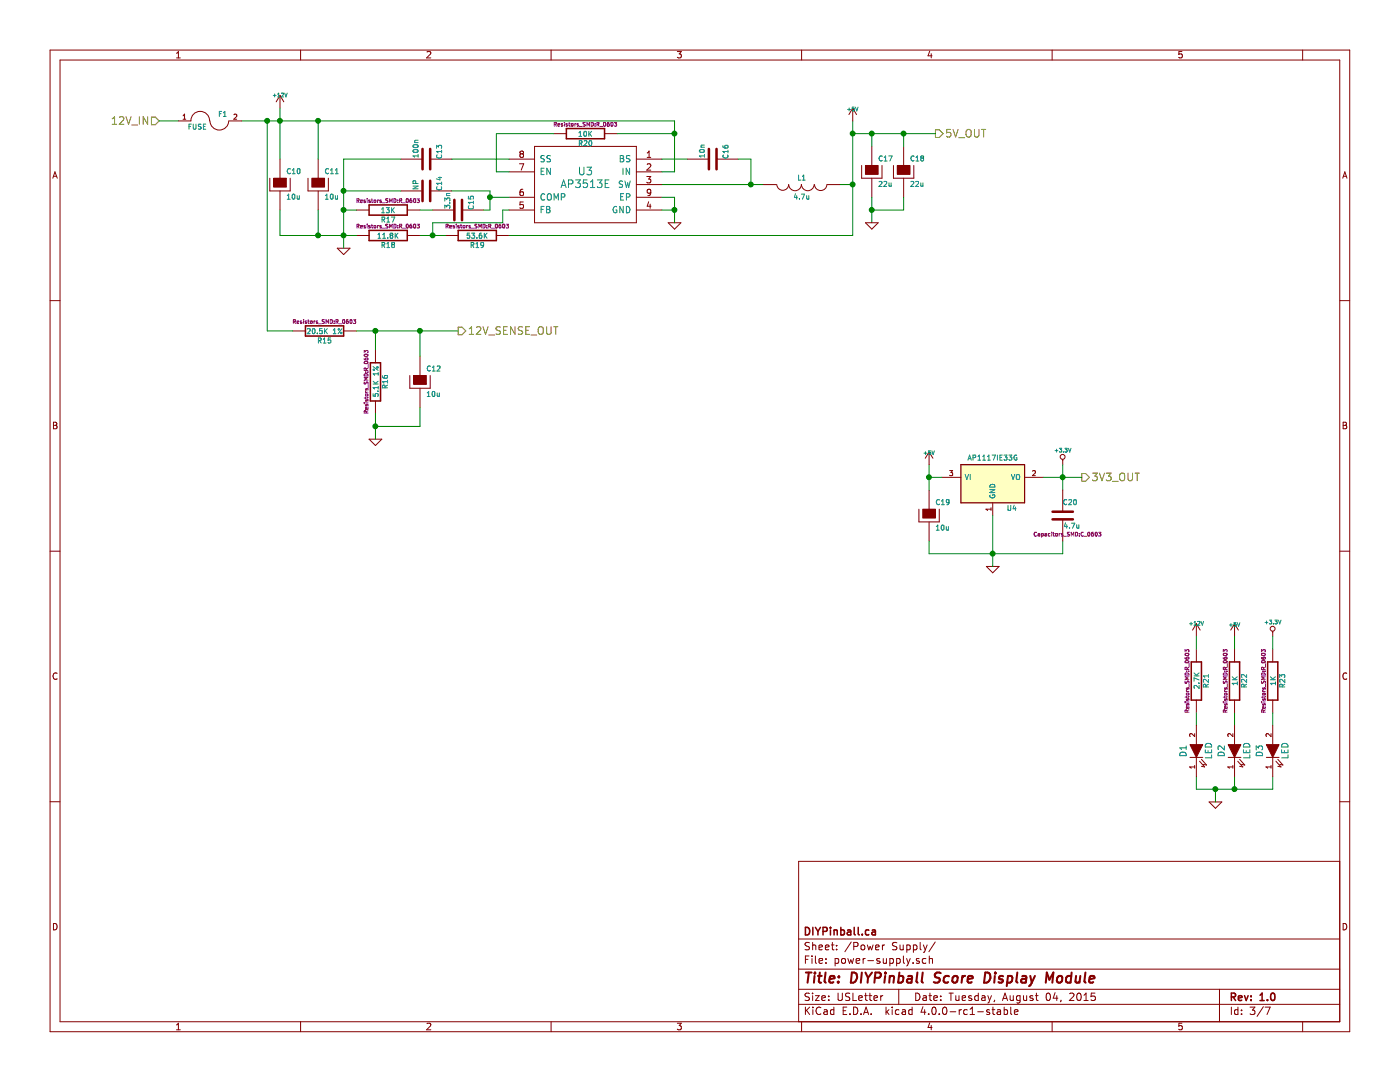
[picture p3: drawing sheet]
EESchema Schematic File Version 2
LIBS:score-module-pcb-v1-rescue
LIBS:power
LIBS:device
LIBS:transistors
LIBS:conn
LIBS:linear
LIBS:regul
LIBS:74xx
LIBS:cmos4000
LIBS:adc-dac
LIBS:memory
LIBS:xilinx
LIBS:microcontrollers
LIBS:dsp
LIBS:microchip
LIBS:analog_switches
LIBS:motorola
LIBS:texas
LIBS:intel
LIBS:audio
LIBS:interface
LIBS:digital-audio
LIBS:philips
LIBS:display
LIBS:cypress
LIBS:siliconi
LIBS:opto
LIBS:atmel
LIBS:contrib
LIBS:valves
LIBS:diypinball-parts
LIBS:dips-s
LIBS:nxp_armmcu
LIBS:arm-swd-header
LIBS:score-module-pcb-v1-cache
EELAYER 25 0
EELAYER END
$Descr USLetter 11000 8500
encoding utf-8
Sheet 3 7
Title "DIYPinball Score Display Module"
Date "Tuesday, August 04, 2015"
Rev "1.0"
Comp "DIYPinball.ca"
Comment1 ""
Comment2 ""
Comment3 ""
Comment4 ""
$EndDescr
Text HLabel 1250 950  0    60   Input ~ 0
12V_IN
Text HLabel 7350 1050 2    60   Output ~ 0
5V_OUT
Text HLabel 8500 3750 2    60   Output ~ 0
3V3_OUT
$Comp
L NCP1117ST33T3G U4
U 1 1
P 7800 3800
F 0 "U4" H 7950 3604 40  0000 C CNN
F 1 "AP1117IE33G" H 7800 4000 40  0000 C CNN
F 2 "SMD_Packages:SOT-223" H 7800 3800 60  0001 C CNN
F 3 "~" H 7800 3800 60  0000 C CNN
	1    7800 3800
	1    0    0    -1  
$EndComp
$Comp
L GND-RESCUE-score-module-pcb-v1 #PWR013
U 1 1
P 7800 4450
F 0 "#PWR013" H 7800 4450 30  0001 C CNN
F 1 "GND" H 7800 4380 30  0001 C CNN
F 2 "" H 7800 4450 60  0000 C CNN
F 3 "" H 7800 4450 60  0000 C CNN
	1    7800 4450
	1    0    0    -1  
$EndComp
Wire Wire Line
	7800 4050 7800 4450
Wire Wire Line
	8200 3750 8500 3750
$Comp
L +3.3V-RESCUE-score-module-pcb-v1 #PWR014
U 1 1
P 8350 3650
F 0 "#PWR014" H 8350 3610 30  0001 C CNN
F 1 "+3.3V" H 8350 3760 30  0000 C CNN
F 2 "" H 8350 3650 60  0000 C CNN
F 3 "" H 8350 3650 60  0000 C CNN
	1    8350 3650
	1    0    0    -1  
$EndComp
Wire Wire Line
	8350 3650 8350 3850
Connection ~ 8350 3750
Wire Wire Line
	1900 950  5300 950 
Connection ~ 2100 950 
$Comp
L CP-RESCUE-score-module-pcb-v1 C19
U 1 1
P 7300 4050
F 0 "C19" H 7350 4150 40  0000 L CNN
F 1 "10u" H 7350 3950 40  0000 L CNN
F 2 "Capacitors_SMD:C_0805" H 7400 3900 30  0001 C CNN
F 3 "~" H 7300 4050 300 0000 C CNN
	1    7300 4050
	1    0    0    -1  
$EndComp
Wire Wire Line
	8350 4350 8350 4250
Wire Wire Line
	7300 4350 8350 4350
Connection ~ 7800 4350
Wire Wire Line
	7300 4350 7300 4250
Wire Wire Line
	7300 3650 7300 3850
Connection ~ 7300 3750
$Comp
L C-RESCUE-score-module-pcb-v1 C20
U 1 1
P 8350 4050
F 0 "C20" H 8350 4150 40  0000 L CNN
F 1 "4.7u" H 8356 3965 40  0000 L CNN
F 2 "Capacitors_SMD:C_0603" H 8388 3900 30  0000 C CNN
F 3 "~" H 8350 4050 60  0000 C CNN
	1    8350 4050
	1    0    0    -1  
$EndComp
$Comp
L R-RESCUE-score-module-pcb-v1 R21
U 1 1
P 9400 5350
F 0 "R21" V 9480 5350 40  0000 C CNN
F 1 "2.7K" V 9407 5351 40  0000 C CNN
F 2 "Resistors_SMD:R_0603" V 9330 5350 30  0000 C CNN
F 3 "~" H 9400 5350 30  0000 C CNN
	1    9400 5350
	1    0    0    -1  
$EndComp
$Comp
L R-RESCUE-score-module-pcb-v1 R22
U 1 1
P 9700 5350
F 0 "R22" V 9780 5350 40  0000 C CNN
F 1 "1K" V 9707 5351 40  0000 C CNN
F 2 "Resistors_SMD:R_0603" V 9630 5350 30  0000 C CNN
F 3 "~" H 9700 5350 30  0000 C CNN
	1    9700 5350
	1    0    0    -1  
$EndComp
$Comp
L R-RESCUE-score-module-pcb-v1 R23
U 1 1
P 10000 5350
F 0 "R23" V 10080 5350 40  0000 C CNN
F 1 "1K" V 10007 5351 40  0000 C CNN
F 2 "Resistors_SMD:R_0603" V 9930 5350 30  0000 C CNN
F 3 "~" H 10000 5350 30  0000 C CNN
	1    10000 5350
	1    0    0    -1  
$EndComp
Wire Wire Line
	9400 5700 9400 5600
Wire Wire Line
	9700 5600 9700 5700
Wire Wire Line
	10000 5700 10000 5600
Wire Wire Line
	10000 6200 10000 6100
Wire Wire Line
	9700 6200 9700 6100
Connection ~ 9700 6200
Wire Wire Line
	9400 6100 9400 6200
$Comp
L GND-RESCUE-score-module-pcb-v1 #PWR015
U 1 1
P 9550 6300
F 0 "#PWR015" H 9550 6300 30  0001 C CNN
F 1 "GND" H 9550 6230 30  0001 C CNN
F 2 "" H 9550 6300 60  0000 C CNN
F 3 "" H 9550 6300 60  0000 C CNN
	1    9550 6300
	1    0    0    -1  
$EndComp
Wire Wire Line
	9550 6300 9550 6200
Connection ~ 9550 6200
$Comp
L +3.3V-RESCUE-score-module-pcb-v1 #PWR016
U 1 1
P 10000 5000
F 0 "#PWR016" H 10000 4960 30  0001 C CNN
F 1 "+3.3V" H 10000 5110 30  0000 C CNN
F 2 "" H 10000 5000 60  0000 C CNN
F 3 "" H 10000 5000 60  0000 C CNN
	1    10000 5000
	1    0    0    -1  
$EndComp
$Comp
L +5V #PWR017
U 1 1
P 9700 5000
F 0 "#PWR017" H 9700 5090 20  0001 C CNN
F 1 "+5V" H 9700 5090 30  0000 C CNN
F 2 "" H 9700 5000 60  0000 C CNN
F 3 "" H 9700 5000 60  0000 C CNN
	1    9700 5000
	1    0    0    -1  
$EndComp
$Comp
L +12V #PWR018
U 1 1
P 9400 5000
F 0 "#PWR018" H 9400 4950 20  0001 C CNN
F 1 "+12V" H 9400 5100 30  0000 C CNN
F 2 "" H 9400 5000 60  0000 C CNN
F 3 "" H 9400 5000 60  0000 C CNN
	1    9400 5000
	1    0    0    -1  
$EndComp
Wire Wire Line
	9400 5000 9400 5100
Wire Wire Line
	9700 5000 9700 5100
Wire Wire Line
	10000 5000 10000 5100
Text HLabel 3600 2600 2    60   Output ~ 0
12V_SENSE_OUT
$Comp
L R-RESCUE-score-module-pcb-v1 R15
U 1 1
P 2550 2600
F 0 "R15" V 2630 2600 40  0000 C CNN
F 1 "20.5K 1%" V 2557 2601 40  0000 C CNN
F 2 "Resistors_SMD:R_0603" V 2480 2600 30  0000 C CNN
F 3 "~" H 2550 2600 30  0000 C CNN
	1    2550 2600
	0    1    1    0   
$EndComp
Wire Wire Line
	2100 2600 2300 2600
Wire Wire Line
	2800 2600 3600 2600
$Comp
L R-RESCUE-score-module-pcb-v1 R16
U 1 1
P 2950 3000
F 0 "R16" V 3030 3000 40  0000 C CNN
F 1 "5.1K 1%" V 2957 3001 40  0000 C CNN
F 2 "Resistors_SMD:R_0603" V 2880 3000 30  0000 C CNN
F 3 "~" H 2950 3000 30  0000 C CNN
	1    2950 3000
	1    0    0    -1  
$EndComp
$Comp
L GND-RESCUE-score-module-pcb-v1 #PWR019
U 1 1
P 2950 3450
F 0 "#PWR019" H 2950 3450 30  0001 C CNN
F 1 "GND" H 2950 3380 30  0001 C CNN
F 2 "" H 2950 3450 60  0000 C CNN
F 3 "" H 2950 3450 60  0000 C CNN
	1    2950 3450
	1    0    0    -1  
$EndComp
Wire Wire Line
	2950 3250 2950 3450
Wire Wire Line
	2950 2750 2950 2600
Connection ~ 2950 2600
$Comp
L CP-RESCUE-score-module-pcb-v1 C12
U 1 1
P 3300 3000
F 0 "C12" H 3350 3100 40  0000 L CNN
F 1 "10u" H 3350 2900 40  0000 L CNN
F 2 "Capacitors_SMD:C_0805" H 3400 2850 30  0001 C CNN
F 3 "~" H 3300 3000 300 0000 C CNN
	1    3300 3000
	1    0    0    -1  
$EndComp
Wire Wire Line
	3300 2800 3300 2600
Connection ~ 3300 2600
Wire Wire Line
	2950 3350 3300 3350
Wire Wire Line
	3300 3350 3300 3200
Connection ~ 2950 3350
$Comp
L FUSE F1
U 1 1
P 1650 950
F 0 "F1" H 1750 1000 40  0000 C CNN
F 1 "FUSE" H 1550 900 40  0000 C CNN
F 2 "PinballParts:FC203-20MM" H 1650 950 60  0001 C CNN
F 3 "~" H 1650 950 60  0000 C CNN
	1    1650 950 
	1    0    0    -1  
$EndComp
Wire Wire Line
	1400 950  1250 950 
Wire Wire Line
	9400 6200 10000 6200
$Comp
L AP3513E U3
U 1 1
P 4600 1450
F 0 "U3" H 4600 1550 60  0000 C CNN
F 1 "AP3513E" H 4600 1450 60  0000 C CNN
F 2 "Housings_SOIC:SOIC-8-1EP_3.9x4.9mm_Pitch1.27mm" H 4600 1450 60  0001 C CNN
F 3 "" H 4600 1450 60  0000 C CNN
	1    4600 1450
	-1   0    0    -1  
$EndComp
$Comp
L GND-RESCUE-score-module-pcb-v1 #PWR020
U 1 1
P 5300 1750
F 0 "#PWR020" H 5300 1750 30  0001 C CNN
F 1 "GND" H 5300 1680 30  0001 C CNN
F 2 "" H 5300 1750 60  0000 C CNN
F 3 "" H 5300 1750 60  0000 C CNN
	1    5300 1750
	-1   0    0    -1  
$EndComp
Wire Wire Line
	5200 1550 5300 1550
Wire Wire Line
	5300 1550 5300 1750
Wire Wire Line
	5200 1650 5300 1650
Connection ~ 5300 1650
$Comp
L R-RESCUE-score-module-pcb-v1 R20
U 1 1
P 4600 1050
F 0 "R20" V 4680 1050 40  0000 C CNN
F 1 "10K" V 4607 1051 40  0000 C CNN
F 2 "Resistors_SMD:R_0603" V 4530 1050 30  0000 C CNN
F 3 "" H 4600 1050 30  0000 C CNN
	1    4600 1050
	0    -1   1    0   
$EndComp
$Comp
L C-RESCUE-score-module-pcb-v1 C15
U 1 1
P 3600 1650
F 0 "C15" H 3600 1750 40  0000 L CNN
F 1 "3.3n" H 3606 1565 40  0000 L CNN
F 2 "Capacitors_SMD:C_0603" H 3638 1500 30  0001 C CNN
F 3 "" H 3600 1650 60  0000 C CNN
	1    3600 1650
	0    1    -1   0   
$EndComp
$Comp
L R-RESCUE-score-module-pcb-v1 R17
U 1 1
P 3050 1650
F 0 "R17" V 3130 1650 40  0000 C CNN
F 1 "13K" V 3057 1651 40  0000 C CNN
F 2 "Resistors_SMD:R_0603" V 2980 1650 30  0000 C CNN
F 3 "" H 3050 1650 30  0000 C CNN
	1    3050 1650
	0    -1   1    0   
$EndComp
$Comp
L C-RESCUE-score-module-pcb-v1 C14
U 1 1
P 3350 1500
F 0 "C14" H 3350 1600 40  0000 L CNN
F 1 "NP" H 3356 1415 40  0000 L CNN
F 2 "Capacitors_SMD:C_0603" H 3388 1350 30  0001 C CNN
F 3 "" H 3350 1500 60  0000 C CNN
	1    3350 1500
	0    1    -1   0   
$EndComp
$Comp
L C-RESCUE-score-module-pcb-v1 C13
U 1 1
P 3350 1250
F 0 "C13" H 3350 1350 40  0000 L CNN
F 1 "100n" H 3356 1165 40  0000 L CNN
F 2 "Capacitors_SMD:C_0603" H 3388 1100 30  0001 C CNN
F 3 "" H 3350 1250 60  0000 C CNN
	1    3350 1250
	0    1    -1   0   
$EndComp
Wire Wire Line
	3900 1350 4000 1350
Wire Wire Line
	3900 1050 3900 1350
Wire Wire Line
	4000 1250 3550 1250
Wire Wire Line
	4000 1550 3850 1550
Wire Wire Line
	3850 1500 3850 1650
Wire Wire Line
	3850 1650 3800 1650
Wire Wire Line
	3850 1500 3550 1500
Connection ~ 3850 1550
Wire Wire Line
	3400 1650 3300 1650
$Comp
L GND-RESCUE-score-module-pcb-v1 #PWR021
U 1 1
P 2700 1950
F 0 "#PWR021" H 2700 1950 30  0001 C CNN
F 1 "GND" H 2700 1880 30  0001 C CNN
F 2 "" H 2700 1950 60  0000 C CNN
F 3 "" H 2700 1950 60  0000 C CNN
	1    2700 1950
	-1   0    0    -1  
$EndComp
Wire Wire Line
	2700 1250 2700 1950
Wire Wire Line
	2700 1250 3150 1250
Wire Wire Line
	3150 1500 2700 1500
Connection ~ 2700 1500
Wire Wire Line
	2800 1650 2700 1650
Connection ~ 2700 1650
$Comp
L C-RESCUE-score-module-pcb-v1 C16
U 1 1
P 5600 1250
F 0 "C16" H 5600 1350 40  0000 L CNN
F 1 "10n" H 5606 1165 40  0000 L CNN
F 2 "Capacitors_SMD:C_0603" H 5638 1100 30  0001 C CNN
F 3 "" H 5600 1250 60  0000 C CNN
	1    5600 1250
	0    1    -1   0   
$EndComp
Wire Wire Line
	5200 1250 5400 1250
Wire Wire Line
	5200 1450 6000 1450
Wire Wire Line
	5900 1450 5900 1250
Wire Wire Line
	5900 1250 5800 1250
Wire Wire Line
	4350 1050 3900 1050
Wire Wire Line
	4850 1050 5300 1050
Wire Wire Line
	5300 950  5300 1350
Wire Wire Line
	5300 1350 5200 1350
$Comp
L INDUCTOR L1
U 1 1
P 6300 1450
F 0 "L1" V 6250 1450 40  0000 C CNN
F 1 "4.7u" V 6400 1450 40  0000 C CNN
F 2 "Inductors:SELF-WE-PD3S" H 6300 1450 60  0001 C CNN
F 3 "" H 6300 1450 60  0000 C CNN
	1    6300 1450
	0    -1   1    0   
$EndComp
Connection ~ 5900 1450
$Comp
L R-RESCUE-score-module-pcb-v1 R18
U 1 1
P 3050 1850
F 0 "R18" V 3130 1850 40  0000 C CNN
F 1 "11.8K" V 3057 1851 40  0000 C CNN
F 2 "Resistors_SMD:R_0603" V 2980 1850 30  0000 C CNN
F 3 "" H 3050 1850 30  0000 C CNN
	1    3050 1850
	0    -1   1    0   
$EndComp
$Comp
L R-RESCUE-score-module-pcb-v1 R19
U 1 1
P 3750 1850
F 0 "R19" V 3830 1850 40  0000 C CNN
F 1 "53.6K" V 3757 1851 40  0000 C CNN
F 2 "Resistors_SMD:R_0603" V 3680 1850 30  0000 C CNN
F 3 "" H 3750 1850 30  0000 C CNN
	1    3750 1850
	0    -1   1    0   
$EndComp
Wire Wire Line
	4000 1650 3950 1650
Wire Wire Line
	3950 1650 3950 1750
Wire Wire Line
	3950 1750 3400 1750
Wire Wire Line
	3400 1750 3400 1850
Wire Wire Line
	3300 1850 3500 1850
Connection ~ 3400 1850
Wire Wire Line
	2200 1850 2800 1850
Connection ~ 2700 1850
Wire Wire Line
	6700 1850 4000 1850
Wire Wire Line
	6700 950  6700 1850
Wire Wire Line
	6700 1450 6600 1450
$Comp
L +5V #PWR022
U 1 1
P 6700 950
F 0 "#PWR022" H 6700 1040 20  0001 C CNN
F 1 "+5V" H 6700 1040 30  0000 C CNN
F 2 "" H 6700 950 60  0000 C CNN
F 3 "" H 6700 950 60  0000 C CNN
	1    6700 950 
	1    0    0    -1  
$EndComp
Connection ~ 6700 1450
$Comp
L +12V #PWR023
U 1 1
P 2200 850
F 0 "#PWR023" H 2200 800 20  0001 C CNN
F 1 "+12V" H 2200 950 30  0000 C CNN
F 2 "" H 2200 850 60  0000 C CNN
F 3 "" H 2200 850 60  0000 C CNN
	1    2200 850 
	1    0    0    -1  
$EndComp
Wire Wire Line
	2200 850  2200 1250
Connection ~ 5300 1050
$Comp
L CP-RESCUE-score-module-pcb-v1 C10
U 1 1
P 2200 1450
F 0 "C10" H 2250 1550 40  0000 L CNN
F 1 "10u" H 2250 1350 40  0000 L CNN
F 2 "Capacitors_SMD:c_elec_5x5.8" H 2300 1300 30  0001 C CNN
F 3 "" H 2200 1450 300 0000 C CNN
	1    2200 1450
	1    0    0    -1  
$EndComp
$Comp
L CP-RESCUE-score-module-pcb-v1 C11
U 1 1
P 2500 1450
F 0 "C11" H 2550 1550 40  0000 L CNN
F 1 "10u" H 2550 1350 40  0000 L CNN
F 2 "Capacitors_SMD:c_elec_5x5.8" H 2600 1300 30  0001 C CNN
F 3 "" H 2500 1450 300 0000 C CNN
	1    2500 1450
	1    0    0    -1  
$EndComp
Wire Wire Line
	2500 1850 2500 1650
Wire Wire Line
	2200 1850 2200 1650
Connection ~ 2500 1850
Connection ~ 2200 950 
Wire Wire Line
	2500 1250 2500 950 
Connection ~ 2500 950 
$Comp
L CP-RESCUE-score-module-pcb-v1 C17
U 1 1
P 6850 1350
F 0 "C17" H 6900 1450 40  0000 L CNN
F 1 "22u" H 6900 1250 40  0000 L CNN
F 2 "Capacitors_SMD:c_elec_5x5.8" H 6950 1200 30  0001 C CNN
F 3 "" H 6850 1350 300 0000 C CNN
	1    6850 1350
	1    0    0    -1  
$EndComp
$Comp
L CP-RESCUE-score-module-pcb-v1 C18
U 1 1
P 7100 1350
F 0 "C18" H 7150 1450 40  0000 L CNN
F 1 "22u" H 7150 1250 40  0000 L CNN
F 2 "Capacitors_SMD:c_elec_5x5.8" H 7200 1200 30  0001 C CNN
F 3 "" H 7100 1350 300 0000 C CNN
	1    7100 1350
	1    0    0    -1  
$EndComp
Wire Wire Line
	6850 1550 6850 1750
Wire Wire Line
	6850 1650 7100 1650
Wire Wire Line
	7100 1650 7100 1550
Wire Wire Line
	6700 1050 7350 1050
Wire Wire Line
	7100 1050 7100 1150
Connection ~ 6700 1050
Wire Wire Line
	6850 1150 6850 1050
Connection ~ 6850 1050
$Comp
L GND-RESCUE-score-module-pcb-v1 #PWR024
U 1 1
P 6850 1750
F 0 "#PWR024" H 6850 1750 30  0001 C CNN
F 1 "GND" H 6850 1680 30  0001 C CNN
F 2 "" H 6850 1750 60  0000 C CNN
F 3 "" H 6850 1750 60  0000 C CNN
	1    6850 1750
	1    0    0    -1  
$EndComp
Connection ~ 6850 1650
Connection ~ 7100 1050
Wire Wire Line
	2100 950  2100 2600
$Comp
L +5V #PWR025
U 1 1
P 7300 3650
F 0 "#PWR025" H 7300 3740 20  0001 C CNN
F 1 "+5V" H 7300 3740 30  0000 C CNN
F 2 "" H 7300 3650 60  0000 C CNN
F 3 "" H 7300 3650 60  0000 C CNN
	1    7300 3650
	1    0    0    -1  
$EndComp
Wire Wire Line
	7400 3750 7300 3750
$Comp
L LED D3
U 1 1
P 10000 5900
F 0 "D3" H 10000 6000 50  0000 C CNN
F 1 "LED" H 10000 5800 50  0000 C CNN
F 2 "LEDs:LED-0603" H 10000 5900 60  0001 C CNN
F 3 "" H 10000 5900 60  0000 C CNN
	1    10000 5900
	0    -1   -1   0   
$EndComp
$Comp
L LED D2
U 1 1
P 9700 5900
F 0 "D2" H 9700 6000 50  0000 C CNN
F 1 "LED" H 9700 5800 50  0000 C CNN
F 2 "LEDs:LED-0603" H 9700 5900 60  0001 C CNN
F 3 "" H 9700 5900 60  0000 C CNN
	1    9700 5900
	0    -1   -1   0   
$EndComp
$Comp
L LED D1
U 1 1
P 9400 5900
F 0 "D1" H 9400 6000 50  0000 C CNN
F 1 "LED" H 9400 5800 50  0000 C CNN
F 2 "LEDs:LED-0603" H 9400 5900 60  0001 C CNN
F 3 "" H 9400 5900 60  0000 C CNN
	1    9400 5900
	0    -1   -1   0   
$EndComp
$EndSCHEMATC
